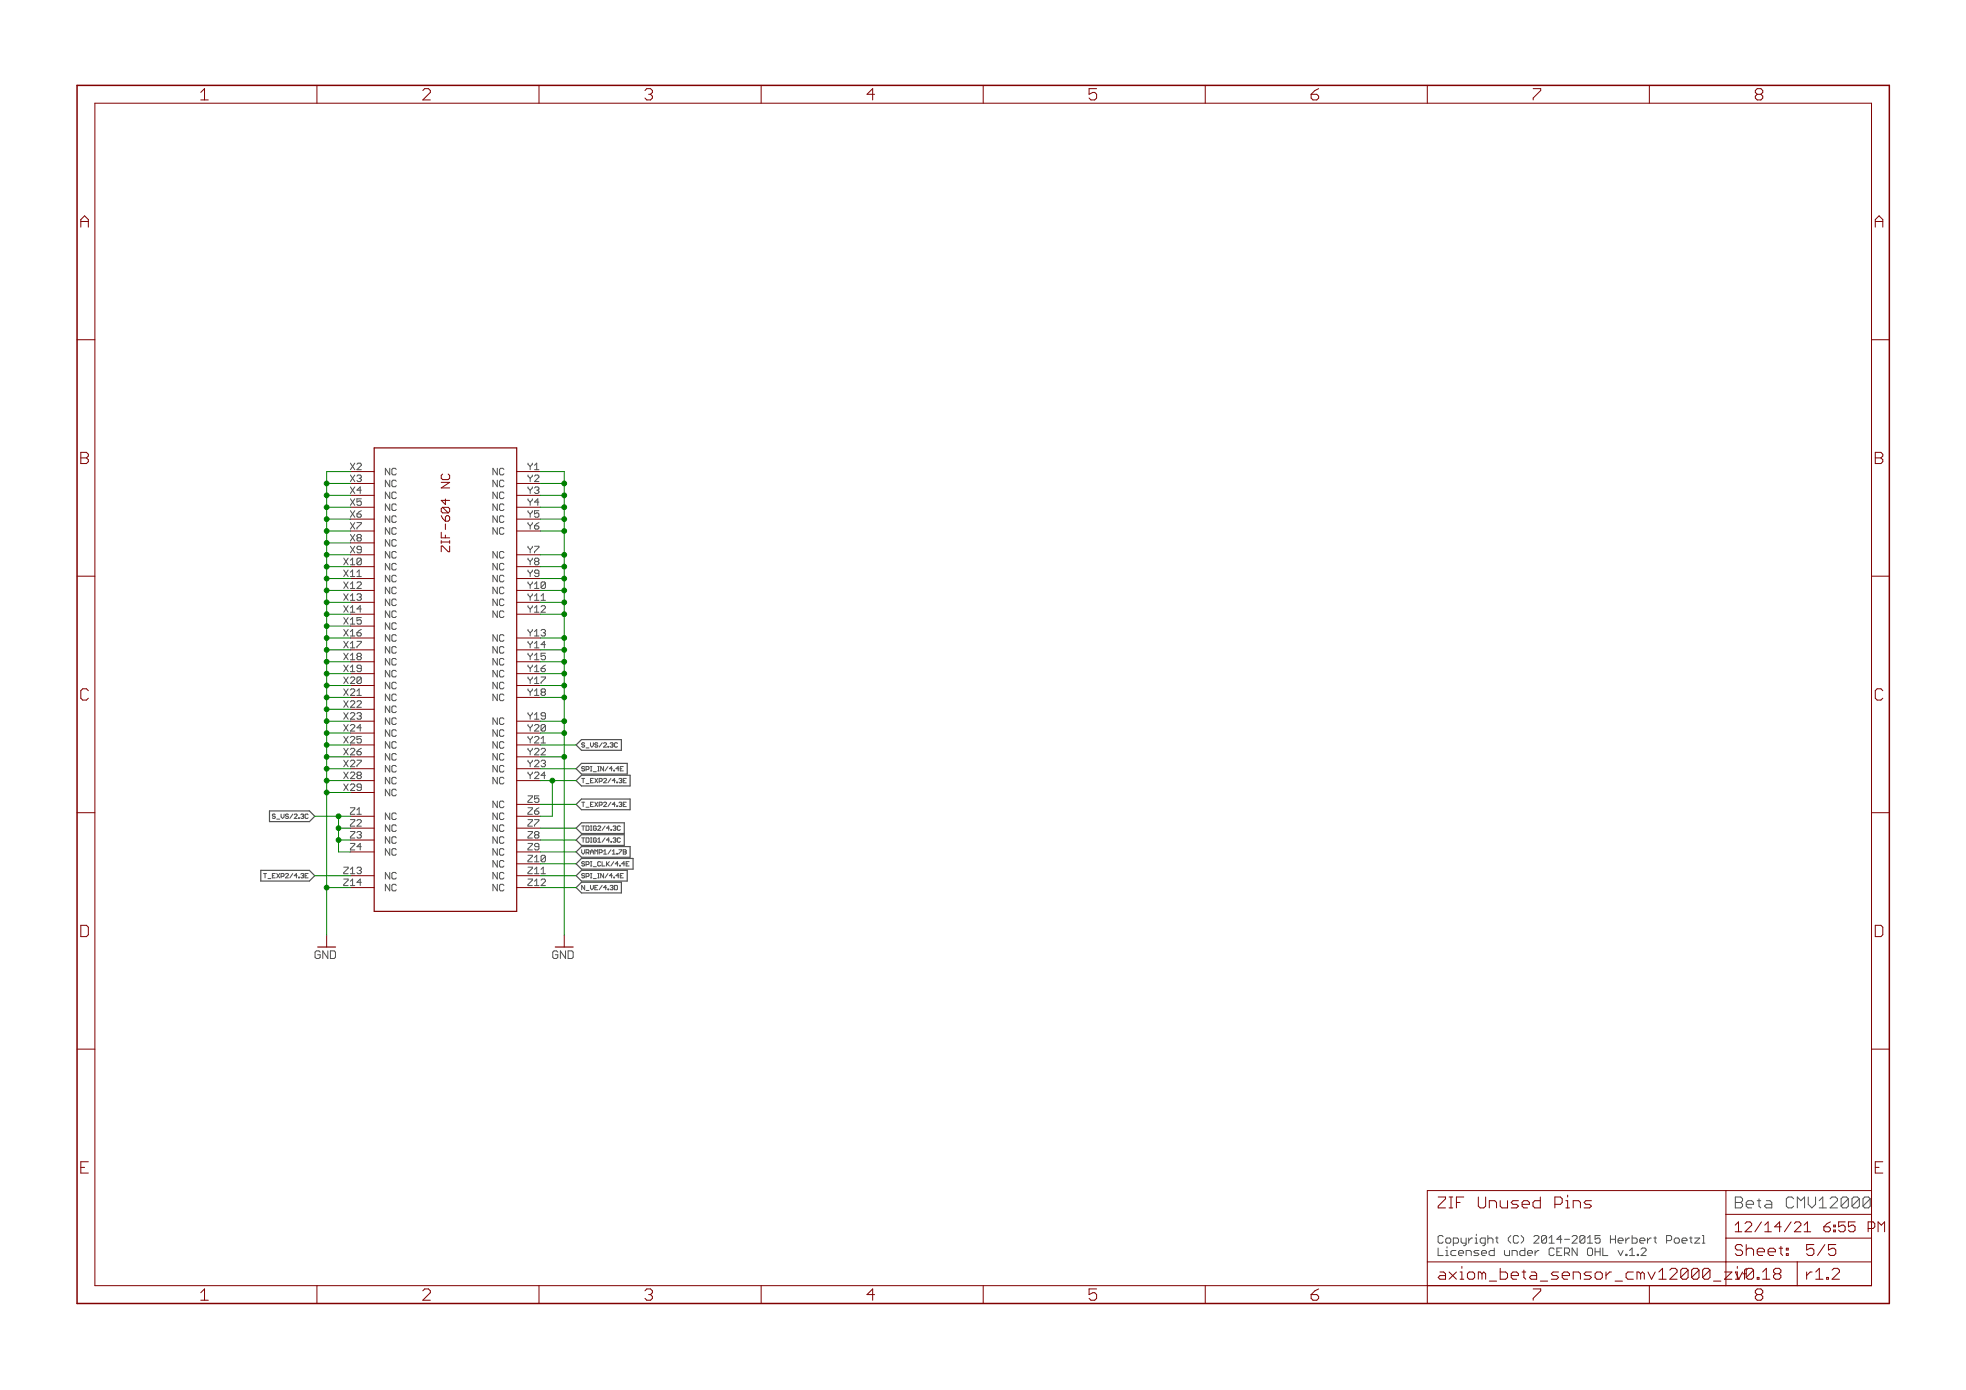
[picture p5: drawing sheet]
<svg xmlns="http://www.w3.org/2000/svg" width="420mm" height="297mm" viewBox="0 0 420 297" stroke-linecap="round" stroke-linejoin="round" font-family="sans-serif">
<path d="M56.3 186.7h.7M351.8 267v.2l-1.1 1.1h1.1" fill="none" stroke="#505050" stroke-width=".21"/>
<path d="M123.1 159.2l1.2-1.1h8.5v2.2h-8.5zM57.6 173.3h8.5l1.2 1.1-1.2 1.2h-8.5zM123.1 164.3l1.2-1.2h9.7v2.3h-9.7zM123.1 166.8l1.2-1.1h10.4v2.3h-10.4zM123.1 171.9l1.2-1.1h10.4v2.2h-10.4zM123.1 177l1.2-1.2h9.1v2.3h-9.1zM123.1 179.5l1.2-1.1h9.1v2.3h-9.1zM55.7 186h10.4l1.2 1.1-1.2 1.2h-10.4zM123.1 189.7l1.2-1.2h8.5v2.3h-8.5zM123.1 187.1l1.2-1.1h9.7v2.3h-9.7zM123.1 182.1l1.2-1.2h10.4v2.3h-10.4zM123.1 184.6l1.2-1.1h11v2.2h-11z" fill="none" stroke="#505050" stroke-width=".25"/>
<path d="M80 95.7h30.4v99.1h-30.4z" fill="none" stroke="#800000" stroke-width=".25"/>
<g fill="none" stroke="#800000" stroke-width=".21">
<path d="M67.7 18.2v3.9M115.2 18.2v3.9M162.7 18.2v3.9M210.1 18.2v3.9M257.6 18.2v3.9M305 18.2v3.9M352.5 18.2v3.9M20.3 22.1h379.7v252.6h-379.7zM16.5 72.6h3.8M400 72.6h3.8M74.9 100.8h5.1M74.9 103.3h5.1"/>
<path d="M74.9 105.9h5.1M74.9 108.4h5.1M74.9 110.9h5.1M74.9 113.5h5.1M74.9 116h5.1M74.9 118.6h5.1M94.3 116.7v1.2M94.6 116.7l1.2 1.2h.3v-1.2M110.4 100.8h5.1M110.4 103.3h5.1M110.4 105.9h5.1M110.4 108.4h5.1"/>
<path d="M110.4 110.9h5.1M110.4 113.5h5.1M110.4 118.6h5.1M16.5 123.1h3.8M74.9 121.1h5.1M74.9 123.6h5.1M74.9 126.2h5.1M74.9 128.7h5.1M74.9 131.3h5.1M74.9 133.8h5.1M74.9 136.3h5.1M74.9 138.9h5.1"/>
<path d="M110.4 121.1h5.1M110.4 123.6h5.1M110.4 126.2h5.1M110.4 128.7h5.1M110.4 131.3h5.1M110.4 136.3h5.1M110.4 138.9h5.1M400 123.1h3.8M74.9 141.4h5.1M74.9 144h5.1M74.9 146.5h5.1M74.9 149h5.1"/>
<path d="M74.9 151.6h5.1M74.9 154.1h5.1M74.9 156.7h5.1M74.9 159.2h5.1M110.4 141.4h5.1M110.4 144h5.1M110.4 146.5h5.1M110.4 149h5.1M110.4 154.1h5.1M110.4 156.7h5.1M110.4 159.2h5.1M16.5 173.7h3.8"/>
<path d="M74.9 161.7h5.1M74.9 164.3h5.1M74.9 166.8h5.1M74.9 169.4h5.1M74.9 174.4h5.1M74.9 177h5.1M74.9 179.5h5.1M110.4 161.7h5.1M110.4 164.3h5.1M110.4 166.8h5.1M110.4 174.4h5.1M110.4 177h5.1"/>
<path d="M110.4 179.5h5.1M110.4 171.9h5.1M400 173.7h3.8M69.8 199.8v2.6M74.9 182.1h5.1M74.9 187.1h5.1M74.9 189.7h5.1M110.4 182.1h5.1M110.4 184.6h5.1M110.4 187.1h5.1M110.4 189.7h5.1M120.6 199.8v2.6"/>
<path d="M16.5 224.2h3.8M400 224.2h3.8M368.9 254.4v15.3M368.9 259.5h31.1M400 254.4h-95v24.2M67.7 274.7v3.9M115.2 274.7v3.9M162.7 274.7v3.9M210.1 274.7v3.9M257.6 274.7v3.9M305 269.7h95M352.5 274.7v3.9"/>
<path d="M368.9 264.6h31.1M384.1 269.7v5"/>
</g>
<path d="M16.5 18.2h387.3v260.4h-387.3z" fill="none" stroke="#800000" stroke-width=".32"/>
<g fill="none" stroke="#008000" stroke-width=".21">
<path d="M69.8 103.3h5.1M69.8 105.9h5.1M69.8 108.4h5.1M69.8 110.9h5.1M69.8 113.5h5.1M69.8 116h5.1M69.8 118.6h5.1M74.9 100.8h-5.1v99M115.5 100.8h5.1v99M115.5 103.3h5.1M115.5 105.9h5.1M115.5 108.4h5.1"/>
<path d="M115.5 110.9h5.1M115.5 113.5h5.1M115.5 118.6h5.1M69.8 121.1h5.1M69.8 123.6h5.1M69.8 126.2h5.1M69.8 128.7h5.1M69.8 131.3h5.1M69.8 133.8h5.1M69.8 136.3h5.1M69.8 138.9h5.1M115.5 121.1h5.1"/>
<path d="M115.5 123.6h5.1M115.5 126.2h5.1M115.5 128.7h5.1M115.5 131.3h5.1M115.5 136.3h5.1M115.5 138.9h5.1M69.8 159.2h5.1M69.8 141.4h5.1M69.8 144h5.1M69.8 146.5h5.1M69.8 149h5.1M69.8 151.6h5.1"/>
<path d="M69.8 154.1h5.1M69.8 156.7h5.1M115.5 159.2h7.6M115.5 141.4h5.1M115.5 144h5.1M115.5 146.5h5.1M115.5 149h5.1M115.5 154.1h5.1M115.5 156.7h5.1M67.3 174.4h7.6M69.8 164.3h5.1M69.8 166.8h5.1"/>
<path d="M69.8 161.7h5.1M69.8 169.4h5.1M72.3 174.4v7.7h2.6M72.3 179.5h2.6M72.3 177h2.6M115.5 179.5h7.6M115.5 177h7.6M115.5 164.3h7.6M115.5 166.8h7.6M115.5 171.9h7.6M115.5 161.7h5.1M118 166.8v7.6h-2.5"/>
<path d="M67.3 187.1h7.6M69.8 189.7h5.1M115.5 182.1h7.6M115.5 187.1h7.6M115.5 189.7h7.6M115.5 184.6h7.6"/>
</g>
<g fill="#008000" stroke="#008000" stroke-width=".21">
<circle cx="72.3" cy="179.5" r=".51"/>
<circle cx="72.3" cy="177" r=".51"/>
<circle cx="72.3" cy="174.4" r=".51"/>
<circle cx="118" cy="166.8" r=".51"/>
<circle cx="69.8" cy="103.3" r=".51"/>
<circle cx="69.8" cy="105.9" r=".51"/>
<circle cx="69.8" cy="108.4" r=".51"/>
<circle cx="69.8" cy="110.9" r=".51"/>
<circle cx="69.8" cy="113.5" r=".51"/>
<circle cx="69.8" cy="116" r=".51"/>
<circle cx="69.8" cy="118.6" r=".51"/>
<circle cx="69.8" cy="121.1" r=".51"/>
<circle cx="69.8" cy="123.6" r=".51"/>
<circle cx="69.8" cy="126.2" r=".51"/>
<circle cx="69.8" cy="128.7" r=".51"/>
<circle cx="69.8" cy="131.3" r=".51"/>
<circle cx="69.8" cy="133.8" r=".51"/>
<circle cx="69.8" cy="136.3" r=".51"/>
<circle cx="69.8" cy="138.9" r=".51"/>
<circle cx="69.8" cy="141.4" r=".51"/>
<circle cx="69.8" cy="144" r=".51"/>
<circle cx="69.8" cy="146.5" r=".51"/>
<circle cx="69.8" cy="149" r=".51"/>
<circle cx="69.8" cy="151.6" r=".51"/>
<circle cx="69.8" cy="154.1" r=".51"/>
<circle cx="69.8" cy="156.7" r=".51"/>
<circle cx="69.8" cy="159.2" r=".51"/>
<circle cx="69.8" cy="161.7" r=".51"/>
<circle cx="69.8" cy="164.3" r=".51"/>
<circle cx="69.8" cy="166.8" r=".51"/>
<circle cx="69.8" cy="169.4" r=".51"/>
<circle cx="69.8" cy="189.7" r=".51"/>
<circle cx="120.6" cy="103.3" r=".51"/>
<circle cx="120.6" cy="105.9" r=".51"/>
<circle cx="120.6" cy="108.4" r=".51"/>
<circle cx="120.6" cy="110.9" r=".51"/>
<circle cx="120.6" cy="113.5" r=".51"/>
<circle cx="120.6" cy="118.6" r=".51"/>
<circle cx="120.6" cy="121.1" r=".51"/>
<circle cx="120.6" cy="123.6" r=".51"/>
<circle cx="120.6" cy="126.2" r=".51"/>
<circle cx="120.6" cy="128.7" r=".51"/>
<circle cx="120.6" cy="131.3" r=".51"/>
<circle cx="120.6" cy="136.3" r=".51"/>
<circle cx="120.6" cy="138.9" r=".51"/>
<circle cx="120.6" cy="141.4" r=".51"/>
<circle cx="120.6" cy="144" r=".51"/>
<circle cx="120.6" cy="146.5" r=".51"/>
<circle cx="120.6" cy="149" r=".51"/>
<circle cx="120.6" cy="154.1" r=".51"/>
<circle cx="120.6" cy="156.7" r=".51"/>
<circle cx="120.6" cy="161.7" r=".51"/>
</g>
<g font-size="3.7" fill="#800000">
<text x="42.9" y="21.4">1</text>
<text x="90.4" y="21.4">2</text>
<text x="137.9" y="21.4">3</text>
<text x="185.3" y="21.4">4</text>
<text x="232.8" y="21.4">5</text>
<text x="280.3" y="21.4">6</text>
<text x="327.7" y="21.4">7</text>
<text x="375.2" y="21.4">8</text>
<text x="17.3" y="48.6">A</text>
<text x="400.8" y="48.6">A</text>
<text x="17.3" y="99.2">B</text>
<text x="400.8" y="99.2">B</text>
<text x="17.3" y="149.7">C</text>
<text x="400.8" y="149.7">C</text>
<text x="17.3" y="200.2">D</text>
<text x="400.8" y="200.2">D</text>
<text x="17.3" y="250.8">E</text>
<text x="400.8" y="250.8">E</text>
<text x="42.9" y="277.9">1</text>
<text x="90.4" y="277.9">2</text>
<text x="137.9" y="277.9">3</text>
<text x="185.3" y="277.9">4</text>
<text x="232.8" y="277.9">5</text>
<text x="280.3" y="277.9">6</text>
<text x="327.7" y="277.9">7</text>
<text x="375.2" y="277.9">8</text>
</g>
<g font-size="3.6" fill="#800000">
<text x="307.3" y="258.2">ZIF Unused Pins</text>
<text x="370.8" y="268.4">Sheet: 5/5</text>
<text x="307.3" y="273.5">axiom_beta_sensor_cmv12000_zi</text>
<text x="369.9" y="273.5">fv0.18</text>
<text x="386" y="273.5">r1.2</text>
</g>
<text font-size="3.6" fill="#505050" x="370.8" y="258.2">Beta CMV12000</text>
<g font-size="3.2" fill="#800000">
<text x="370.8" y="263.3">12/14/21</text>
<text x="388.3" y="263.3">6:55 P</text>
<text x="400" y="263.3">M</text>
</g>
<text font-size="2.7" fill="#800000" x="96.2" y="117.1" transform="rotate(-90 96.2 117.1)">ZIF-604 NC</text>
<g font-size="2.5" fill="#800000">
<text x="67.3" y="204.9">GND</text>
<text x="118.1" y="204.9">GND</text>
</g>
<g font-size="2.5" fill="#505050">
<text x="307.3" y="265.7">Copyright (C) 2014-2015 Herbert Poetzl</text>
<text x="307.3" y="268.4">Licensed under CERN OHL v.1.2</text>
</g>
<g font-size="2.1" fill="#505050">
<text x="75.1" y="100.4">X2</text>
<text x="82.3" y="101.5">NC</text>
<text x="105.6" y="101.5">NC</text>
<text x="112.8" y="100.4">Y1</text>
<text x="75.1" y="103">X3</text>
<text x="75.1" y="105.5">X4</text>
<text x="82.3" y="104.1">NC</text>
<text x="82.3" y="106.6">NC</text>
<text x="105.6" y="104.1">NC</text>
<text x="105.6" y="106.6">NC</text>
<text x="112.8" y="103">Y2</text>
<text x="112.8" y="105.5">Y3</text>
<text x="75.1" y="108">X5</text>
<text x="75.1" y="110.6">X6</text>
<text x="75.1" y="113.1">X7</text>
<text x="82.3" y="109.2">NC</text>
<text x="82.3" y="111.7">NC</text>
<text x="105.6" y="109.2">NC</text>
<text x="105.6" y="111.7">NC</text>
<text x="112.8" y="108">Y4</text>
<text x="112.8" y="110.6">Y5</text>
<text x="112.8" y="113.1">Y6</text>
<text x="75.1" y="115.7">X8</text>
<text x="75.1" y="118.2">X9</text>
<text x="82.3" y="114.2">NC</text>
<text x="82.3" y="116.8">NC</text>
<text x="82.3" y="119.3">NC</text>
<text x="105.6" y="114.2">NC</text>
<text x="105.6" y="119.3">NC</text>
<text x="112.8" y="118.2">Y7</text>
<text x="73.8" y="120.7">X10</text>
<text x="73.8" y="123.3">X11</text>
<text x="73.8" y="125.8">X12</text>
<text x="82.3" y="121.9">NC</text>
<text x="82.3" y="124.4">NC</text>
<text x="105.6" y="121.9">NC</text>
<text x="105.6" y="124.4">NC</text>
<text x="112.8" y="120.7">Y8</text>
<text x="112.8" y="123.3">Y9</text>
<text x="112.8" y="125.8">Y10</text>
<text x="73.8" y="128.4">X13</text>
<text x="73.8" y="130.9">X14</text>
<text x="82.3" y="126.9">NC</text>
<text x="82.3" y="129.5">NC</text>
<text x="105.6" y="126.9">NC</text>
<text x="105.6" y="129.5">NC</text>
<text x="112.8" y="128.4">Y11</text>
<text x="112.8" y="130.9">Y12</text>
<text x="73.8" y="133.4">X15</text>
<text x="73.8" y="136">X16</text>
<text x="82.3" y="132">NC</text>
<text x="82.3" y="134.6">NC</text>
<text x="82.3" y="137.1">NC</text>
<text x="105.6" y="132">NC</text>
<text x="105.6" y="137.1">NC</text>
<text x="112.8" y="136">Y13</text>
<text x="73.8" y="138.5">X17</text>
<text x="73.8" y="141.1">X18</text>
<text x="73.8" y="143.6">X19</text>
<text x="82.3" y="139.6">NC</text>
<text x="82.3" y="142.2">NC</text>
<text x="105.6" y="139.6">NC</text>
<text x="105.6" y="142.2">NC</text>
<text x="112.8" y="138.5">Y14</text>
<text x="112.8" y="141.1">Y15</text>
<text x="112.8" y="143.6">Y16</text>
<text x="73.8" y="146.1">X20</text>
<text x="73.8" y="148.7">X21</text>
<text x="82.3" y="144.7">NC</text>
<text x="82.3" y="147.3">NC</text>
<text x="82.3" y="149.8">NC</text>
<text x="105.6" y="144.7">NC</text>
<text x="105.6" y="147.3">NC</text>
<text x="105.6" y="149.8">NC</text>
<text x="112.8" y="146.1">Y17</text>
<text x="112.8" y="148.7">Y18</text>
<text x="73.8" y="151.2">X22</text>
<text x="73.8" y="153.8">X23</text>
<text x="82.3" y="152.3">NC</text>
<text x="82.3" y="154.9">NC</text>
<text x="105.6" y="154.9">NC</text>
<text x="112.8" y="153.8">Y19</text>
<text x="73.8" y="156.3">X24</text>
<text x="73.8" y="158.8">X25</text>
<text x="73.8" y="161.4">X26</text>
<text x="82.3" y="157.4">NC</text>
<text x="82.3" y="160">NC</text>
<text x="105.6" y="157.4">NC</text>
<text x="105.6" y="160">NC</text>
<text x="112.8" y="156.3">Y20</text>
<text x="112.8" y="158.8">Y21</text>
<text x="112.8" y="161.4">Y22</text>
<text x="73.8" y="163.9">X27</text>
<text x="73.8" y="166.5">X28</text>
<text x="82.3" y="162.5">NC</text>
<text x="82.3" y="165">NC</text>
<text x="82.3" y="167.6">NC</text>
<text x="105.6" y="162.5">NC</text>
<text x="105.6" y="165">NC</text>
<text x="105.6" y="167.6">NC</text>
<text x="112.8" y="163.9">Y23</text>
<text x="112.8" y="166.5">Y24</text>
<text x="73.8" y="169">X29</text>
<text x="82.3" y="170.1">NC</text>
<text x="105.6" y="172.7">NC</text>
<text x="112.8" y="171.5">Z5</text>
<text x="75.1" y="174.1">Z1</text>
<text x="75.1" y="176.6">Z2</text>
<text x="75.1" y="179.2">Z3</text>
<text x="82.3" y="175.2">NC</text>
<text x="82.3" y="177.7">NC</text>
<text x="105.6" y="175.2">NC</text>
<text x="105.6" y="177.7">NC</text>
<text x="112.8" y="174.1">Z6</text>
<text x="112.8" y="176.6">Z7</text>
<text x="112.8" y="179.2">Z8</text>
<text x="75.1" y="181.7">Z4</text>
<text x="82.3" y="180.3">NC</text>
<text x="82.3" y="182.8">NC</text>
<text x="105.6" y="180.3">NC</text>
<text x="105.6" y="182.8">NC</text>
<text x="105.6" y="185.4">NC</text>
<text x="112.8" y="181.7">Z9</text>
<text x="112.8" y="184.2">Z10</text>
<text x="73.8" y="186.8">Z13</text>
<text x="73.8" y="189.3">Z14</text>
<text x="82.3" y="187.9">NC</text>
<text x="82.3" y="190.4">NC</text>
<text x="105.6" y="187.9">NC</text>
<text x="105.6" y="190.4">NC</text>
<text x="112.8" y="186.8">Z11</text>
<text x="112.8" y="189.3">Z12</text>
</g>
<g font-size="1.4" fill="#505050">
<text x="124.3" y="159.7">S_VS/2.3C</text>
<text x="124.3" y="164.8">SPI_IN/4.4E</text>
<text x="124.3" y="167.3">T_EXP2/4.3E</text>
<text x="124.3" y="172.4">T_EXP2/4.3E</text>
<text x="58.5" y="174.9">S_VS/2.3C</text>
<text x="124.3" y="177.5">TDIG2/4.3C</text>
<text x="124.3" y="180">TDIG1/4.3C</text>
<text x="124.3" y="182.6">VRAMP1/1.7B</text>
<text x="124.3" y="185.1">SPI_CLK/4.4E</text>
<text x="56.8" y="187.6">T_EXP2/4.3E</text>
<text x="124.3" y="187.6">SPI_IN/4.4E</text>
<text x="124.3" y="190.2">N_VE/4.3D</text>
</g>
</svg>
